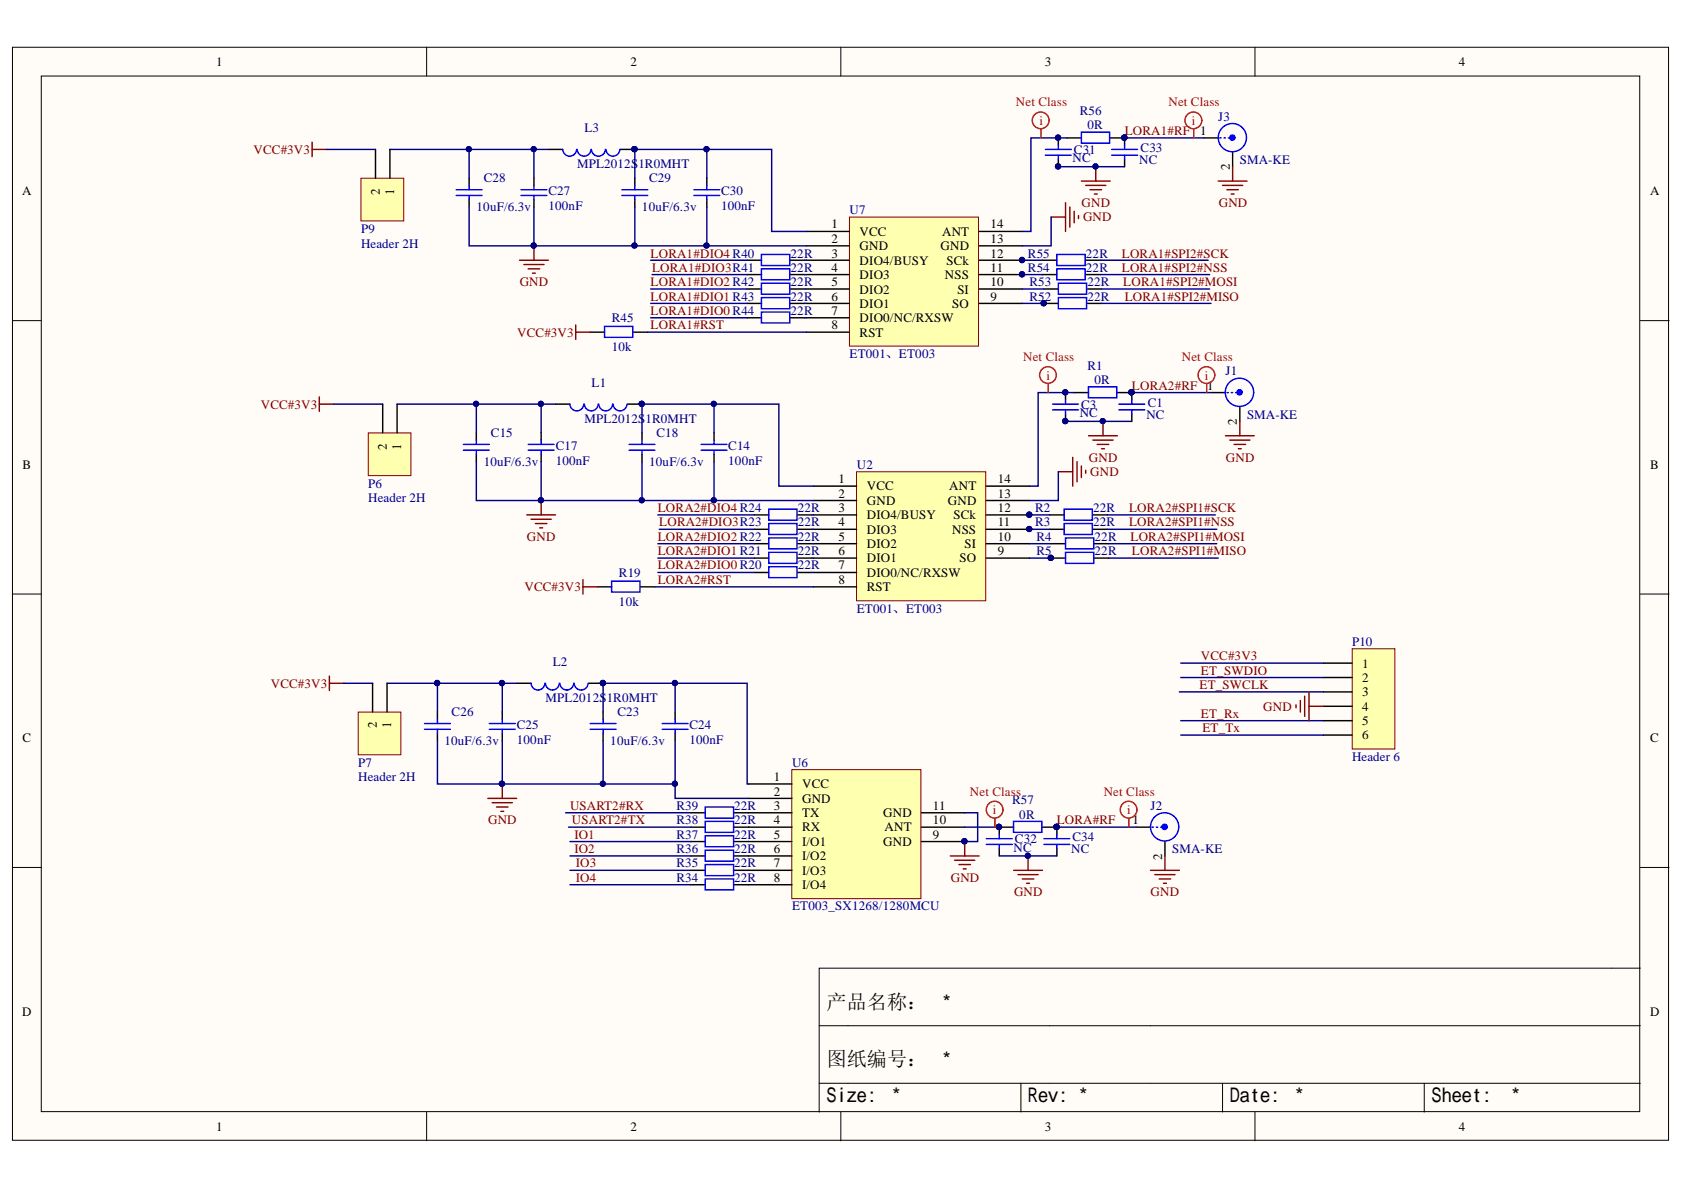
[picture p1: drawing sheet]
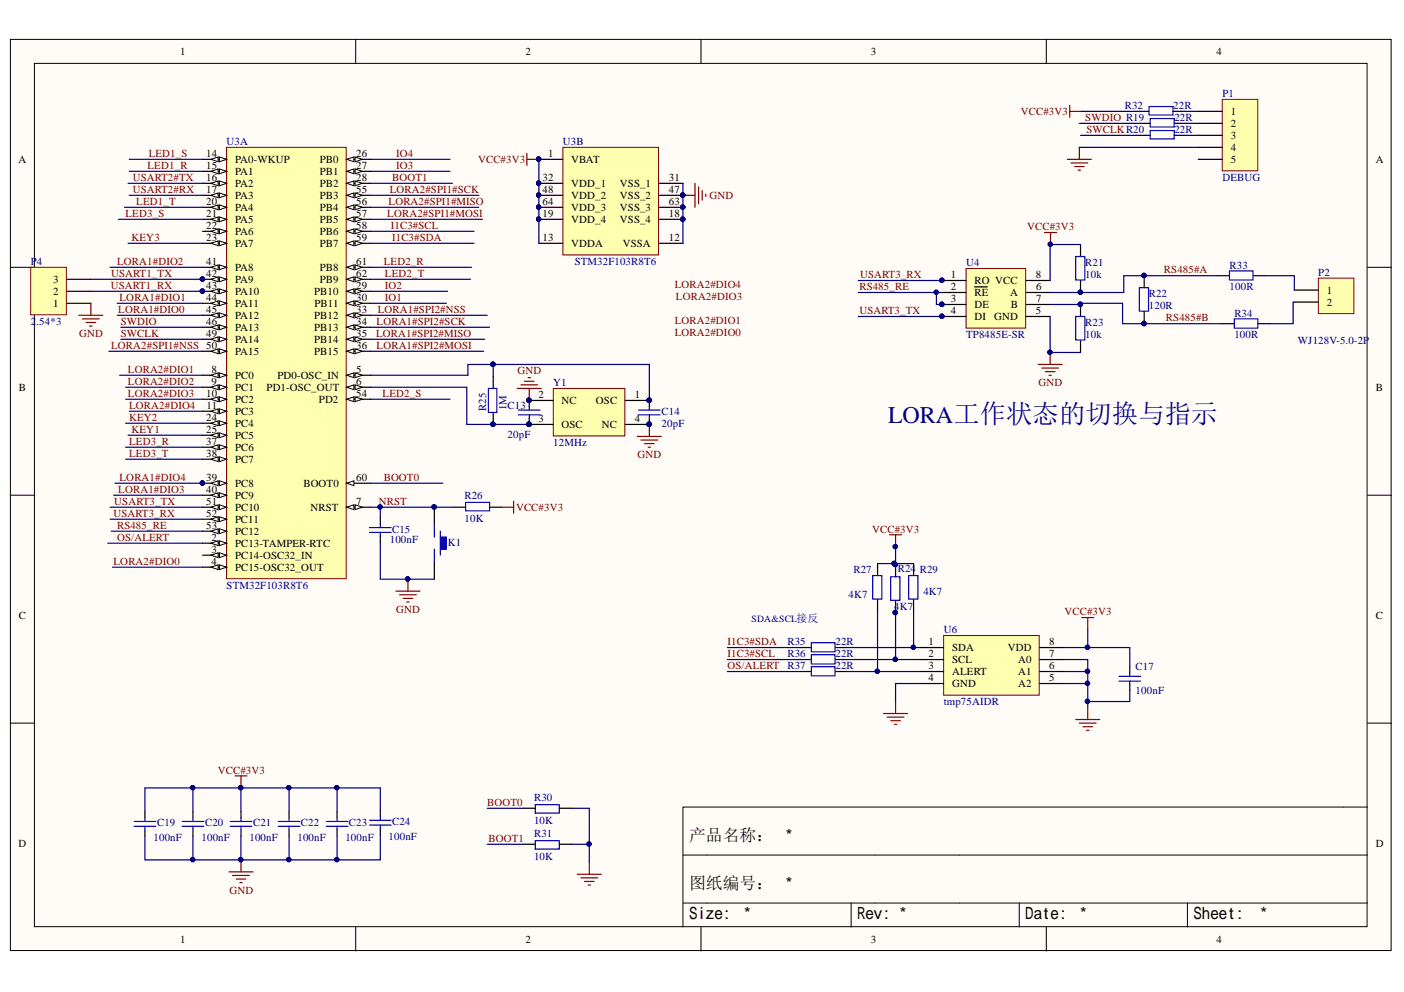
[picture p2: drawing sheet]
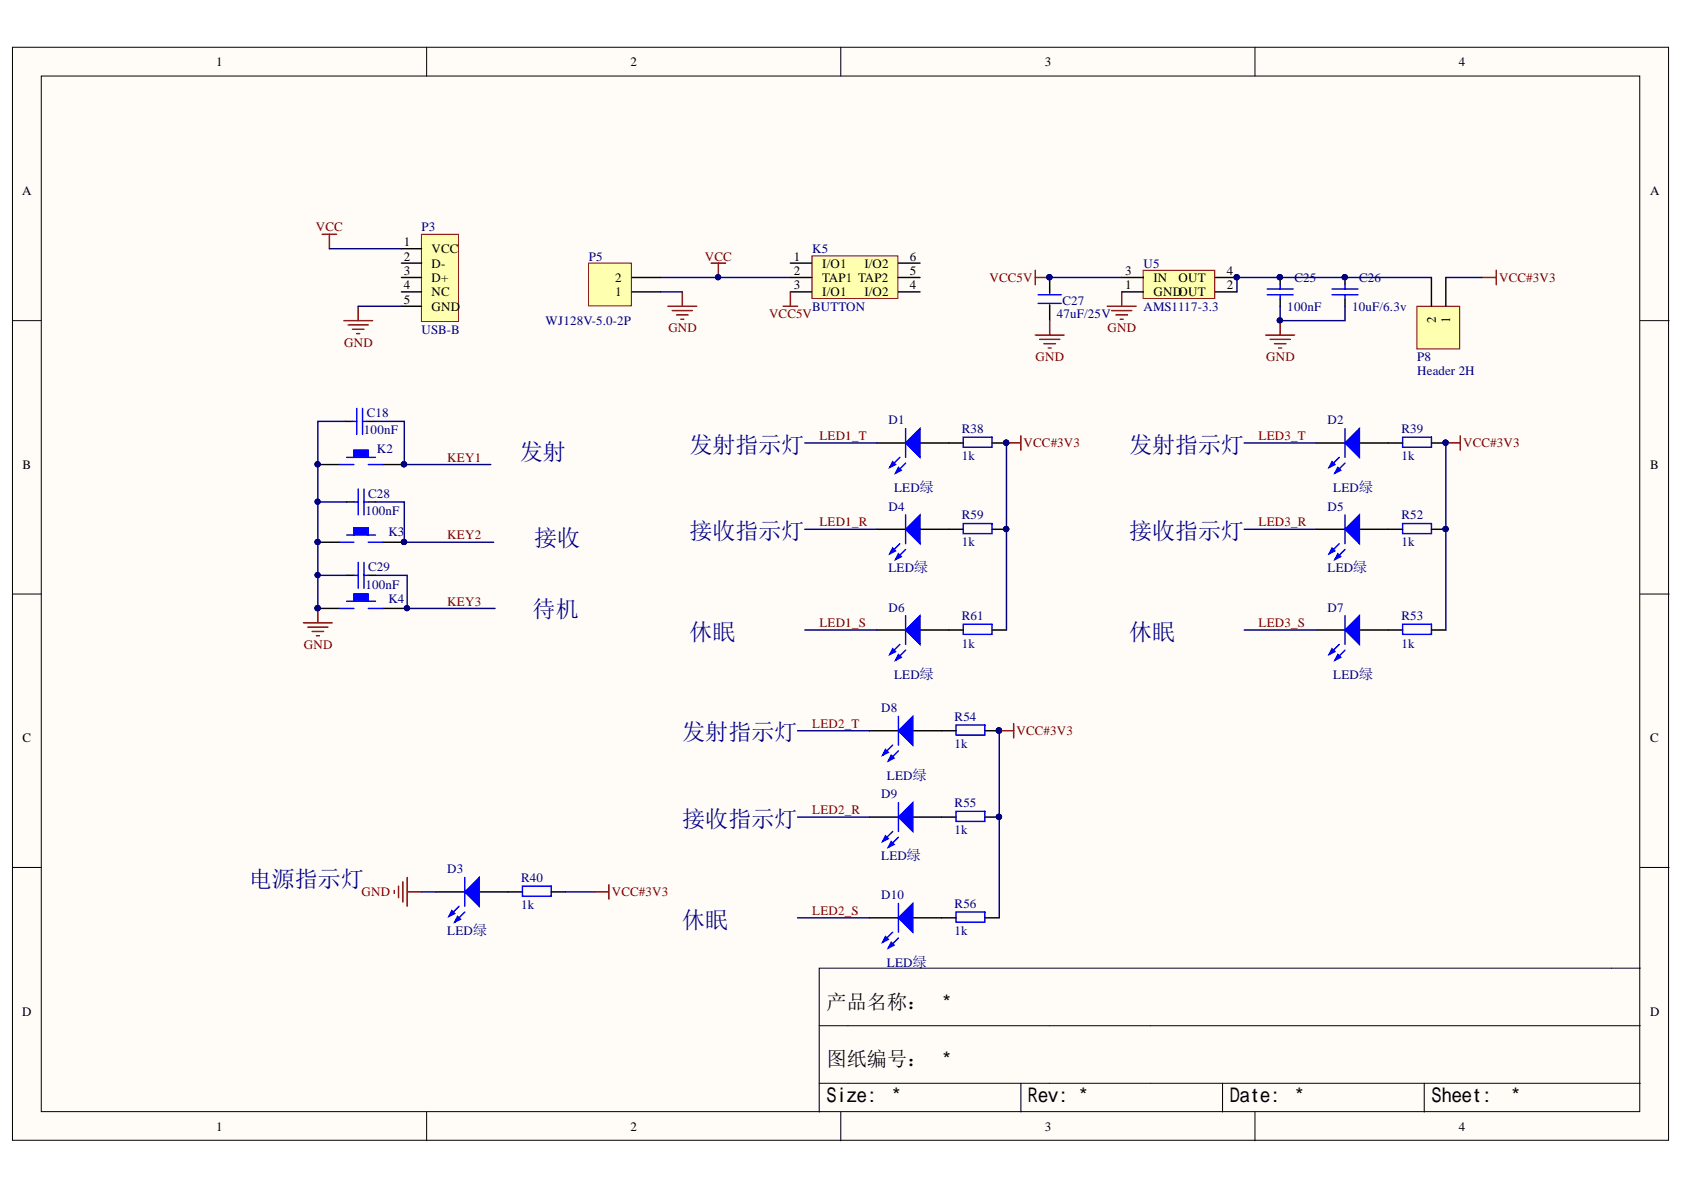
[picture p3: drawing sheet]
# Altium project PCB_Project.PrjPcb
3 sheets, 130 parts. Net scope: global (net labels, ports and power ports of the same name join across sheets).
Board file: Mainboard_LoRa  PCB.PcbDoc
Sheets:
  Mainboard_LoRa   VCC  SCH.SchDoc
  Mainboard_LoRa   MCU SCH.SchDoc
  Mainboard_LoRa   LoRa SCH.SchDoc

## Sheet Mainboard_LoRa   VCC  SCH.SchDoc
size A4

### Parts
(Parts that share a designator on the sheet are numbered #1, #2 ... from top to bottom, then left to right.)
C18#1  100nF  [CAPC_0603_2]
C25#1  100nF  [CAPC_0603_2]
C26#1  10uF/6.3v  [CAPC_0603_2]
C27#1  47uF/25V  [CAPE_D]
C28#1  100nF  [CAPC_0603_2]
C29#1  100nF  [CAPC_0603_2]
D1  LED绿  [LED_0805_G]
D2  LED绿  [LED_0805_G]
D3  LED绿  [LED_0805_G]
D4  LED绿  [LED_0805_G]
D5  LED绿  [LED_0805_G]
D6  LED绿  [LED_0805_G]
D7  LED绿  [LED_0805_G]
D8  LED绿  [LED_0805_G]
D9  LED绿  [LED_0805_G]
D10  LED绿  [LED_0805_G]
K2  K2-1102SP-E4SC-04  [SW_PB_SMD_6X6]  (value not drawn)
K3  K2-1102SP-E4SC-04  [SW_PB_SMD_6X6]  (value not drawn)
K4  K2-1102SP-E4SC-04  [SW_PB_SMD_6X6]  (value not drawn)
K5  BUTTON  [KFT DIP-8X8]
P3  USB-B  [USB_Micro_DIP41]
P5  WJ128V-5.0-2P  [KF128_2P]
P8  Header 2H  [Header 2.54X2]
R38#1  1k  [RESC_0603_2]
R39#1  1k  [RESC_0603_2]
R40#1  1k  [RESC_0603_2]
R52#1  1k  [RESC_0603_2]
R53#1  1k  [RESC_0603_2]
R54#1  1k  [RESC_0603_2]
R55#1  1k  [RESC_0603_2]
R56#1  1k  [RESC_0603_2]
R59  1k  [RESC_0603_2]
R61  1k  [RESC_0603_2]
U5  AMS1117-3.3  [SOT223_3]

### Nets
GND: C18#1.1 C25#1.1 C26#1.1 C27#1.1 C28#1.1 C29#1.1 D3.2(K) K2.1 K3.1 K4.1 P3.5(GND) P5.1 U5.1(GND)
VCC: K5.2(TAP1) P3.1(VCC) P5.2
VCC5V: C27#1.2 K5.3(I/O1) U5.3(IN)
VCC#3V3: P8.1 R38#1.1 R39#1.1 R40#1.1 R52#1.1 R53#1.1 R54#1.1 R55#1.1 R56#1.1 R59.1 R61.1
KEY1: C18#1.2 K2.2
KEY2: C28#1.2 K3.2
KEY3: C29#1.2 K4.2
LED1_R: D4.2(K)
LED1_S: D6.2(K)
LED1_T: D1.2(K)
LED2_R: D9.2(K)
LED2_S: D10.2(K)
LED2_T: D8.2(K)
LED3_R: D5.2(K)
LED3_S: D7.2(K)
LED3_T: D2.2(K)
NetC25#1_2: C25#1.2 C26#1.2 P8.2 U5.2(OUT) U5.4(OUT)
NetD1_1: D1.1(A) R38#1.2
NetD2_1: D2.1(A) R39#1.2
NetD3_1: D3.1(A) R40#1.2
NetD4_1: D4.1(A) R59.2
NetD5_1: D5.1(A) R52#1.2
NetD6_1: D6.1(A) R61.2
NetD7_1: D7.1(A) R53#1.2
NetD8_1: D8.1(A) R54#1.2
NetD9_1: D9.1(A) R55#1.2
NetD10_1: D10.1(A) R56#1.2

Not connected (* = marked no-connect by the designer): K5 1(I/O1) 4(I/O2) 5(TAP2) 6(I/O2); P3 2(D-) 3(D+) 4(NC)

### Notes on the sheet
- 发射指示灯
- 发射
- 接收
- 接收指示灯
- 待机
- 休眠
- 电源指示灯

## Sheet Mainboard_LoRa   MCU SCH.SchDoc
size A4

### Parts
(Parts that share a designator on the sheet are numbered #1, #2 ... from top to bottom, then left to right.)
C13  20pF  [CAPC_0603_2]
C14#1  20pF  [CAPC_0603_2]
C15#1  100nF  [CAPC_0603_2]
C17#1  100nF  [CAPC_0603_2]
C19  100nF  [CAPC_0603_2]
C20  100nF  [CAPC_0603_2]
C21  100nF  [CAPC_0603_2]
C22  100nF  [CAPC_0603_2]
C23#1  100nF  [CAPC_0603_2]
C24#1  100nF  [CAPC_0603_2]
K1  K2-1102SP-E4SC-04  [SW_PB_SMD_6X6]  (value not drawn)
P1  DEBUG  [Header 2.54X5]
P2  WJ128V-5.0-2P  [KF128_2P]
P4  2.54*3  [Header 2.54X3]
R19#1  22R  [RESC_0603_2]
R20#1  22R  [RESC_0603_2]
R21#1  10k  [RESC_0603_2]
R22#1  120R  [RESC_0603_2]
R23#1  10k  [RESC_0603_2]
R24#1  4K7  [RESC_0603_2]
R25  1M  [RESC_0603_2]
R26  10K  [RESC_0603_2]
R27  4K7  [RESC_0603_2]
R29  4K7  [RESC_0603_2]
R30  10K  [RESC_0603_2]
R31  10K  [RESC_0603_2]
R32  22R  [RESC_0603_2]
R33  100R  [RESC_0603_2]
R34#1  100R  [RESC_0603_2]
R35#1  22R  [RESC_0603_2]
R36#1  22R  [RESC_0603_2]
R37#1  22R  [RESC_0603_2]
U3  STM32F103R8T6  [STM-LQFP64_N]  (parts A,B of 2)
U4  TP8485E-SR  [SOIC_8]
U6#1  tmp75AIDR  [SOIC_8]
Y1  12MHz  [xt3225]

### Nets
GND: C13.1 C14#1.2 C15#1.1 C17#1.2 C19.1 C20.1 C21.1 C22.1 C23#1.1 C24#1.1 K1.2 P1.4 P4.1 R23#1.1 R30.2 R31.2 U3.12(VSSA) U3.18(VSS_4) U3.31(VSS_1) U3.47(VSS_2) U3.63(VSS_3) U4.5(GND) U6#1.4(GND) U6#1.5(A2) U6#1.6(A1) U6#1.7(A0) Y1.2(NC) Y1.4(NC)
VCC#3V3: C17#1.1 C19.2 C20.2 C21.2 C22.2 C23#1.2 C24#1.2 R21#1.2 R24#1.2 R26.1 R27.2 R29.2 R32.2 U3.1(VBAT) U3.13(VDDA) U3.19(VDD_4) U3.32(VDD_1) U3.48(VDD_2) U3.64(VDD_3) U4.8(VCC) U6#1.8(VDD)
BOOT0: R30.1 U3.60(BOOT0)
BOOT1: R31.1 U3.28(PB2)
I1C3#SCL: R36#1.1 U3.58(PB6)
I1C3#SDA: R35#1.1 U3.59(PB7)
IO1: U3.30(PB11)
IO2: U3.29(PB10)
IO3: U3.27(PB1)
IO4: U3.26(PB0)
KEY1: U3.25(PC5)
KEY2: U3.24(PC4)
KEY3: U3.23(PA7)
LED1_R: U3.15(PA1)
LED1_S: U3.14(PA0-WKUP)
LED1_T: U3.20(PA4)
LED2_R: U3.61(PB8)
LED2_S: U3.54(PD2)
LED2_T: U3.62(PB9)
LED3_R: U3.37(PC6)
LED3_S: U3.21(PA5)
LED3_T: U3.38(PC7)
LORA1#DIO0: U3.45(PA12)
LORA1#DIO1: U3.44(PA11)
LORA1#DIO2: U3.41(PA8)
LORA1#DIO3: U3.40(PC9)
LORA1#DIO4: U3.39(PC8)
LORA1#SPI2#MISO: U3.35(PB14)
LORA1#SPI2#MOSI: U3.36(PB15)
LORA1#SPI2#NSS: U3.33(PB12)
LORA1#SPI2#SCK: U3.34(PB13)
LORA2#DIO0: U3.4(PC15-OSC32_OUT)
LORA2#DIO1: U3.8(PC0)
LORA2#DIO2: U3.9(PC1)
LORA2#DIO3: U3.10(PC2)
LORA2#DIO4: U3.11(PC3)
LORA2#SPI1#MISO: U3.56(PB4)
LORA2#SPI1#MOSI: U3.57(PB5)
LORA2#SPI1#NSS: U3.50(PA15)
LORA2#SPI1#SCK: U3.55(PB3)
NRST: C15#1.2 K1.1 R26.2 U3.7(NRST)
OS/ALERT: R37#1.1 U3.2(PC13-TAMPER-RTC)
RS485#A: R21#1.1 R22#1.2 R33.2 U4.6(A)
RS485#B: R22#1.1 R23#1.2 R34#1.2 U4.7(B)
RS485_RE: U3.53(PC12) U4.2(~{RE}) U4.3(DE)
SWCLK: R20#1.2 U3.49(PA14)
SWDIO: R19#1.2 U3.46(PA13)
USART1_RX: P4.2 U3.43(PA10)
USART1_TX: P4.3 U3.42(PA9)
USART2#RX: U3.17(PA3)
USART2#TX: U3.16(PA2)
USART3_RX: U3.52(PC11) U4.1(RO)
USART3_TX: U3.51(PC10) U4.4(DI)
NetC13_2: C13.2 R25.2 U3.6(PD1-OSC_OUT) Y1.3(OSC)
NetC14#1_1: C14#1.1 R25.1 U3.5(PD0-OSC_IN) Y1.1(OSC)
NetP1_1: P1.1 R32.1
NetP1_2: P1.2 R19#1.1
NetP1_3: P1.3 R20#1.1
NetP2_1: P2.1 R33.1
NetP2_2: P2.2 R34#1.1
NetR24#1_1: R24#1.1 R36#1.2 U6#1.2(SCL)
NetR27_1: R27.1 R37#1.2 U6#1.3(ALERT)
NetR29_1: R29.1 R35#1.2 U6#1.1(SDA)

Not connected (* = marked no-connect by the designer): P1 5; U3 3(PC14-OSC32_IN) 22(PA6)

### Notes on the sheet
- LORA工作状态的切换与指示
- SDA&SCL接反
- Labels drawn without touching a wire or pin: LORA2#DIO0, LORA2#DIO1, LORA2#DIO3, LORA2#DIO4

## Sheet Mainboard_LoRa   LoRa SCH.SchDoc
size A4

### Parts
(Parts that share a designator on the sheet are numbered #1, #2 ... from top to bottom, then left to right.)
C1  NC  [CAPC_0603_2]
C3  NC  [CAPC_0603_2]
C14#2  100nF  [CAPC_0603_2]
C15#2  10uF/6.3v  [CAPC_0603_2]
C17#2  100nF  [CAPC_0603_2]
C18#2  10uF/6.3v  [CAPC_0603_2]
C23#2  10uF/6.3v  [CAPC_0603_2]
C24#2  100nF  [CAPC_0603_2]
C25#2  100nF  [CAPC_0603_2]
C26#2  10uF/6.3v  [CAPC_0603_2]
C27#2  100nF  [CAPC_0603_2]
C28#2  10uF/6.3v  [CAPC_0603_2]
C29#2  10uF/6.3v  [CAPC_0603_2]
C30  100nF  [CAPC_0603_2]
C31  NC  [CAPC_0603_2]
C32  NC  [CAPC_0603_2]
C33  NC  [CAPC_0603_2]
C34  NC  [CAPC_0603_2]
J1  SMA-KE  [SMARA]
J2  SMA-KE  [SMARA]
J3  SMA-KE  [SMARA]
L1  MPL2012S1R0MHT  [Inductor_0805]
L2  MPL2012S1R0MHT  [Inductor_0805]
L3  MPL2012S1R0MHT  [Inductor_0805]
P6  Header 2H  [Header 2.54X2]
P7  Header 2H  [Header 2.54X2]
P9  Header 2H  [Header 2.54X2]
P10  Header 6  [Header 2.54X6]
R1  0R  [RESC_0603_2]
R2  22R  [RESC_0603_2]
R3  22R  [RESC_0603_2]
R4  22R  [RESC_0603_2]
R5  22R  [RESC_0603_2]
R19#2  10k  [RESC_0603_2]
R20#2  22R  [RESC_0603_2]
R21#2  22R  [RESC_0603_2]
R22#2  22R  [RESC_0603_2]
R23#2  22R  [RESC_0603_2]
R24#2  22R  [RESC_0603_2]
R34#2  22R  [RESC_0603_2]
R35#2  22R  [RESC_0603_2]
R36#2  22R  [RESC_0603_2]
R37#2  22R  [RESC_0603_2]
R38#2  22R  [RESC_0603_2]
R39#2  22R  [RESC_0603_2]
R40#2  22R  [RESC_0603_2]
R41  22R  [RESC_0603_2]
R42  22R  [RESC_0603_2]
R43  22R  [RESC_0603_2]
R44  22R  [RESC_0603_2]
R45  10k  [RESC_0603_2]
R52#2  22R  [RESC_0603_2]
R53#2  22R  [RESC_0603_2]
R54#2  22R  [RESC_0603_2]
R55#2  22R  [RESC_0603_2]
R56#2  0R  [RESC_0603_2]
R57  0R  [RESC_0603_2]
U2  ET001、ET003  [ET001]
U6#2  ET003_SX1268/1280MCU  [ET001/3_MCU]
U7  ET001、ET003  [ET001]

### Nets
GND: C1.1 C3.1 C14#2.2 C15#2.1 C17#2.2 C18#2.1 C23#2.1 C24#2.2 C25#2.2 C26#2.1 C27#2.2 C28#2.1 C29#2.1 C30.2 C31.1 C32.1 C33.1 C34.1 J1.2(Y) J2.2(Y) J3.2(Y) P10.4 U2.2(GND) U2.13(GND) U6#2.2(GND) U6#2.9(GND) U6#2.11(GND) U7.2(GND) U7.13(GND)
VCC#3V3: P6.2 P7.2 P9.2 P10.1 R19#2.1 R45.1
ET_Rx: P10.5
ET_SWCLK: P10.3
ET_SWDIO: P10.2
ET_Tx: P10.6
IO1: R37#2.1
IO2: R36#2.1
IO3: R35#2.1
IO4: R34#2.1
LORA1#DIO0: R44.1
LORA1#DIO1: R43.1
LORA1#DIO2: R42.1
LORA1#DIO3: R41.1
LORA1#DIO4: R40#2.1
LORA1#RF: C33.2 J3.1(X) R56#2.2
LORA1#RST: R45.2 U7.8(RST)
LORA1#SPI2#MISO: R52#2.2
LORA1#SPI2#MOSI: R53#2.2
LORA1#SPI2#NSS: R54#2.2
LORA1#SPI2#SCK: R55#2.2
LORA2#DIO0: R20#2.1
LORA2#DIO1: R21#2.1
LORA2#DIO2: R22#2.1
LORA2#DIO3: R23#2.1
LORA2#DIO4: R24#2.1
LORA2#RF: C1.2 J1.1(X) R1.2
LORA2#RST: R19#2.2 U2.8(RST)
LORA2#SPI1#MISO: R5.2
LORA2#SPI1#MOSI: R4.2
LORA2#SPI1#NSS: R3.2
LORA2#SPI1#SCK: R2.2
LORA#RF: C34.2 J2.1(X) R57.2
USART2#RX: R39#2.1
USART2#TX: R38#2.1
NetC3_2: C3.2 R1.1 U2.14(ANT)
NetC14#2_1: C14#2.1 C18#2.2 L1.1 U2.1(VCC)
NetC15#2_2: C15#2.2 C17#2.1 L1.2 P6.1
NetC23#2_2: C23#2.2 C24#2.1 L2.1 U6#2.1(VCC)
NetC25#2_1: C25#2.1 C26#2.2 L2.2 P7.1
NetC27#2_1: C27#2.1 C28#2.2 L3.2 P9.1
NetC29#2_2: C29#2.2 C30.1 L3.1 U7.1(VCC)
NetC31_2: C31.2 R56#2.1 U7.14(ANT)
NetC32_2: C32.2 R57.1 U6#2.10(ANT)
NetR2_1: R2.1 U2.12(SCk)
NetR3_1: R3.1 U2.11(NSS)
NetR4_1: R4.1 U2.10(SI)
NetR5_1: R5.1 U2.9(SO)
NetR20#2_2: R20#2.2 U2.7(DIO0/NC/RXSW)
NetR21#2_2: R21#2.2 U2.6(DIO1)
NetR22#2_2: R22#2.2 U2.5(DIO2)
NetR23#2_2: R23#2.2 U2.4(DIO3)
NetR24#2_2: R24#2.2 U2.3(DIO4/BUSY)
NetR34#2_2: R34#2.2 U6#2.8(I/O4)
NetR35#2_2: R35#2.2 U6#2.7(I/O3)
NetR36#2_2: R36#2.2 U6#2.6(I/O2)
NetR37#2_2: R37#2.2 U6#2.5(I/O1)
NetR38#2_2: R38#2.2 U6#2.4(RX)
NetR39#2_2: R39#2.2 U6#2.3(TX)
NetR40#2_2: R40#2.2 U7.3(DIO4/BUSY)
NetR41_2: R41.2 U7.4(DIO3)
NetR42_2: R42.2 U7.5(DIO2)
NetR43_2: R43.2 U7.6(DIO1)
NetR44_2: R44.2 U7.7(DIO0/NC/RXSW)
NetR52#2_1: R52#2.1 U7.9(SO)
NetR53#2_1: R53#2.1 U7.10(SI)
NetR54#2_1: R54#2.1 U7.11(NSS)
NetR55#2_1: R55#2.1 U7.12(SCk)

### Layout directives
net class RF: LORA1#RF, LORA2#RF, LORA#RF, NetC3_2, NetC31_2, NetC32_2

## Nets that join several sheets
GND: Mainboard_LoRa   VCC  SCH (13 pins), Mainboard_LoRa   MCU SCH (28 pins), Mainboard_LoRa   LoRa SCH (29 pins)
VCC#3V3: Mainboard_LoRa   VCC  SCH (11 pins), Mainboard_LoRa   MCU SCH (21 pins), Mainboard_LoRa   LoRa SCH (6 pins)
IO1: Mainboard_LoRa   MCU SCH (U3.30), Mainboard_LoRa   LoRa SCH (R37#2.1)
IO2: Mainboard_LoRa   MCU SCH (U3.29), Mainboard_LoRa   LoRa SCH (R36#2.1)
IO3: Mainboard_LoRa   MCU SCH (U3.27), Mainboard_LoRa   LoRa SCH (R35#2.1)
IO4: Mainboard_LoRa   MCU SCH (U3.26), Mainboard_LoRa   LoRa SCH (R34#2.1)
KEY1: Mainboard_LoRa   VCC  SCH (C18#1.2 K2.2), Mainboard_LoRa   MCU SCH (U3.25)
KEY2: Mainboard_LoRa   VCC  SCH (C28#1.2 K3.2), Mainboard_LoRa   MCU SCH (U3.24)
KEY3: Mainboard_LoRa   VCC  SCH (C29#1.2 K4.2), Mainboard_LoRa   MCU SCH (U3.23)
LED1_R: Mainboard_LoRa   VCC  SCH (D4.2), Mainboard_LoRa   MCU SCH (U3.15)
LED1_S: Mainboard_LoRa   VCC  SCH (D6.2), Mainboard_LoRa   MCU SCH (U3.14)
LED1_T: Mainboard_LoRa   VCC  SCH (D1.2), Mainboard_LoRa   MCU SCH (U3.20)
LED2_R: Mainboard_LoRa   VCC  SCH (D9.2), Mainboard_LoRa   MCU SCH (U3.61)
LED2_S: Mainboard_LoRa   VCC  SCH (D10.2), Mainboard_LoRa   MCU SCH (U3.54)
LED2_T: Mainboard_LoRa   VCC  SCH (D8.2), Mainboard_LoRa   MCU SCH (U3.62)
LED3_R: Mainboard_LoRa   VCC  SCH (D5.2), Mainboard_LoRa   MCU SCH (U3.37)
LED3_S: Mainboard_LoRa   VCC  SCH (D7.2), Mainboard_LoRa   MCU SCH (U3.21)
LED3_T: Mainboard_LoRa   VCC  SCH (D2.2), Mainboard_LoRa   MCU SCH (U3.38)
LORA1#DIO0: Mainboard_LoRa   MCU SCH (U3.45), Mainboard_LoRa   LoRa SCH (R44.1)
LORA1#DIO1: Mainboard_LoRa   MCU SCH (U3.44), Mainboard_LoRa   LoRa SCH (R43.1)
LORA1#DIO2: Mainboard_LoRa   MCU SCH (U3.41), Mainboard_LoRa   LoRa SCH (R42.1)
LORA1#DIO3: Mainboard_LoRa   MCU SCH (U3.40), Mainboard_LoRa   LoRa SCH (R41.1)
LORA1#DIO4: Mainboard_LoRa   MCU SCH (U3.39), Mainboard_LoRa   LoRa SCH (R40#2.1)
LORA1#SPI2#MISO: Mainboard_LoRa   MCU SCH (U3.35), Mainboard_LoRa   LoRa SCH (R52#2.2)
LORA1#SPI2#MOSI: Mainboard_LoRa   MCU SCH (U3.36), Mainboard_LoRa   LoRa SCH (R53#2.2)
LORA1#SPI2#NSS: Mainboard_LoRa   MCU SCH (U3.33), Mainboard_LoRa   LoRa SCH (R54#2.2)
LORA1#SPI2#SCK: Mainboard_LoRa   MCU SCH (U3.34), Mainboard_LoRa   LoRa SCH (R55#2.2)
LORA2#DIO0: Mainboard_LoRa   MCU SCH (U3.4), Mainboard_LoRa   LoRa SCH (R20#2.1)
LORA2#DIO1: Mainboard_LoRa   MCU SCH (U3.8), Mainboard_LoRa   LoRa SCH (R21#2.1)
LORA2#DIO2: Mainboard_LoRa   MCU SCH (U3.9), Mainboard_LoRa   LoRa SCH (R22#2.1)
LORA2#DIO3: Mainboard_LoRa   MCU SCH (U3.10), Mainboard_LoRa   LoRa SCH (R23#2.1)
LORA2#DIO4: Mainboard_LoRa   MCU SCH (U3.11), Mainboard_LoRa   LoRa SCH (R24#2.1)
LORA2#SPI1#MISO: Mainboard_LoRa   MCU SCH (U3.56), Mainboard_LoRa   LoRa SCH (R5.2)
LORA2#SPI1#MOSI: Mainboard_LoRa   MCU SCH (U3.57), Mainboard_LoRa   LoRa SCH (R4.2)
LORA2#SPI1#NSS: Mainboard_LoRa   MCU SCH (U3.50), Mainboard_LoRa   LoRa SCH (R3.2)
LORA2#SPI1#SCK: Mainboard_LoRa   MCU SCH (U3.55), Mainboard_LoRa   LoRa SCH (R2.2)
USART2#RX: Mainboard_LoRa   MCU SCH (U3.17), Mainboard_LoRa   LoRa SCH (R39#2.1)
USART2#TX: Mainboard_LoRa   MCU SCH (U3.16), Mainboard_LoRa   LoRa SCH (R38#2.1)
